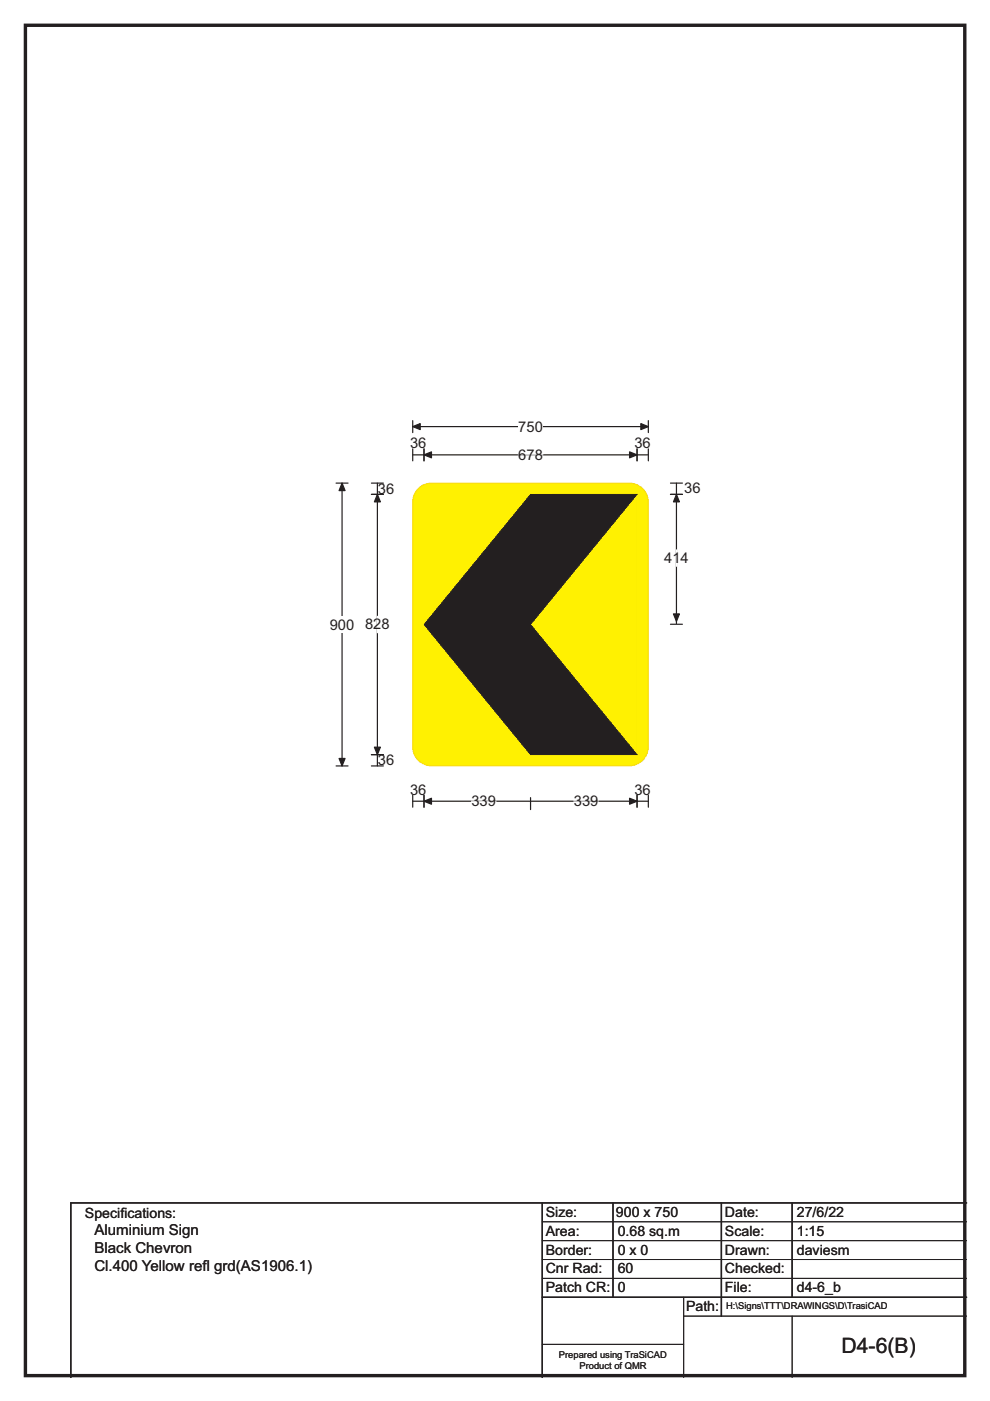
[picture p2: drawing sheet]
<svg xmlns="http://www.w3.org/2000/svg" width="210mm" height="297mm" viewBox="0 0 210 297" stroke-linecap="round" stroke-linejoin="round" font-family="sans-serif">
<path d="M5.4 5.4h199.2v286.3h-199.2z" fill="none" stroke="#231f20" stroke-width=".72"/>
<path d="M87.5 90.4h50M87.5 89.2v2.5M137.5 89.2v2.5" fill="none" stroke="#231f20" stroke-width=".25"/>
<g fill="#231f20" stroke="#231f20" stroke-width=".25">
<path d="M87.5 90.4l1.6-.6v1.3z" fill-rule="evenodd"/>
<path d="M135.9 89.8l1.6 .6-1.6 .7z" fill-rule="evenodd"/>
</g>
<path d="M109.9 88.7h5.2v3.5h-5.2z" fill="#fff"/>
<path d="M87.5 96.4h50M87.5 95.2v2.5M89.9 95.2v2.5M135.1 95.2v2.5M137.5 95.2v2.5M71.3 102.4h2.5M72.6 102.4v60M71.3 162.4h2.5" fill="none" stroke="#231f20" stroke-width=".25"/>
<g fill="#231f20" stroke="#231f20" stroke-width=".25">
<path d="M89.9 96.4l1.6-.6v1.3z" fill-rule="evenodd"/>
<path d="M133.5 95.8l1.6 .6-1.6 .7z" fill-rule="evenodd"/>
<path d="M72.6 102.4l.6 1.6h-1.3z" fill-rule="evenodd"/>
<path d="M71.9 160.8h1.3l-.6 1.6z" fill-rule="evenodd"/>
</g>
<path d="M109.9 96.4h5.2" fill="none" stroke="#fff" stroke-width=".25"/>
<path d="M69.9 130.7h5.3v3.5h-5.3z" fill="#fff"/>
<path d="M78.8 104.8h2.5M78.8 102.4h2.5M80 102.4v60M78.8 160h2.5M78.8 162.4h2.5" fill="none" stroke="#231f20" stroke-width=".25"/>
<g fill="#231f20" stroke="#231f20" stroke-width=".25">
<path d="M80 104.8l.7 1.6h-1.3z" fill-rule="evenodd"/>
<path d="M79.4 158.4h1.3l-.7 1.6z" fill-rule="evenodd"/>
</g>
<path d="M80 130.7v3.5" fill="none" stroke="#fff" stroke-width=".25"/>
<path d="M88.7 103.6a4 4 0 0 1 2.8-1.2h42a4 4 0 0 1 4 4v52a4 4 0 0 1-4 4h-42a4 4 0 0 1-4-4v-52a4 4 0 0 1 1.2-2.8z" fill-rule="evenodd" fill="#fff101" stroke="#f7d609" stroke-width=".21"/>
<path d="M90 104.8h45.1v55.2h-45.1z" fill="#231f20"/>
<path d="M89.9 104.8h45.2v55.2h-45.2z" fill="#fff101" stroke="#fff101" stroke-width=".35"/>
<path d="M115 255v37M130 255v20M153 255v24M168 255v20M205 255h-190v37M115 275h90" fill="none" stroke="#231f20" stroke-width=".3"/>
<path d="M115 259h90M115 263h90M115 267h90M115 271h90M145 279h60M145 275v17M168 279v13M115 285h30" fill="none" stroke="#231f20" stroke-width=".21"/>
<path d="M112.5 104.8h22.6l-22.6 27.6 22.6 27.6h-22.6l-22.5-27.6z" fill-rule="evenodd" fill="#231f20" stroke="#231f20" stroke-width=".21"/>
<path d="M142.2 104.8h2.5M142.2 102.4h2.5M143.5 102.4v29.8M142.2 132.4h2.5M87.5 169.9h50M87.5 168.6v2.5M89.9 168.6v2.5M112.5 169.1v2.6M135.1 168.6v2.5M137.5 168.6v2.5" fill="none" stroke="#231f20" stroke-width=".25"/>
<g fill="#231f20" stroke="#231f20" stroke-width=".25">
<path d="M89.9 169.9l1.6-.7v1.3z" fill-rule="evenodd"/>
<path d="M133.5 169.2l1.6 .7-1.6 .6z" fill-rule="evenodd"/>
<path d="M143.5 104.8l.6 1.6h-1.3z" fill-rule="evenodd"/>
<path d="M142.8 130.2h1.3l-.6 1.5z" fill-rule="evenodd"/>
</g>
<path d="M143.5 116.6v3.5M100 169.9h5.2M121.7 169.8h5.2" fill="none" stroke="#fff" stroke-width=".25"/>
<text font-size="4.5" fill="#231f20" x="178.5" y="286.9">D4-6(B)</text>
<g font-size="3.2" fill="#231f20">
<text x="20" y="261.9">Aluminium Sign</text>
<text x="20" y="265.8">Black Chevron</text>
<text x="20" y="269.6">Cl.400 Yellow ref</text>
<text x="42.9" y="269.6">l grd(AS1906.1)</text>
</g>
<g font-size="3.1" fill="#231f20">
<text x="87" y="95">36</text>
<text x="109.9" y="91.5">750</text>
<text x="134.6" y="95">36</text>
<text x="109.9" y="97.5">678</text>
<text x="80.2" y="104.7">36</text>
<text x="145.1" y="104.6">36</text>
<text x="140.9" y="119.4">414</text>
<text x="69.9" y="133.5">900</text>
<text x="77.4" y="133.5">828</text>
<text x="80.2" y="162.2">36</text>
<text x="87" y="168.5">36</text>
<text x="100" y="171">339</text>
<text x="121.7" y="170.9">339</text>
<text x="134.6" y="168.5">36</text>
</g>
<g font-size="3" fill="#231f20">
<text x="115.8" y="258">Size:</text>
<text x="130.7" y="258">900 x 750</text>
<text x="153.8" y="258">Date:</text>
<text x="169" y="258">27/6/22</text>
<text x="18" y="258.2">Specif</text>
<text x="25.5" y="258.2">ications:</text>
<text x="115.8" y="262">Area:</text>
<text x="131" y="262">0.68 sq.m</text>
<text x="153.8" y="262">Scale:</text>
<text x="169" y="262">1:15</text>
<text x="115.8" y="266">Border:</text>
<text x="115.8" y="270">Cnr Rad:</text>
<text x="131" y="266">0 x 0</text>
<text x="131" y="270">60</text>
<text x="153.8" y="266">Drawn:</text>
<text x="153.8" y="270">Checked:</text>
<text x="169" y="266">daviesm</text>
<text x="115.8" y="274">Patch CR:</text>
<text x="131" y="274">0</text>
<text x="153.8" y="274">File:</text>
<text x="169" y="274">d4-6_b</text>
<text x="145.5" y="278">Path:</text>
</g>
<g font-size="2" fill="#231f20">
<text x="154" y="277.6">H:\Signs\TTT\DRAWINGS\D\TrasiCAD</text>
<text x="118.5" y="287.8">Prepared using TraSiCAD</text>
<text x="122.9" y="290.2">Product of QMR</text>
</g>
</svg>
